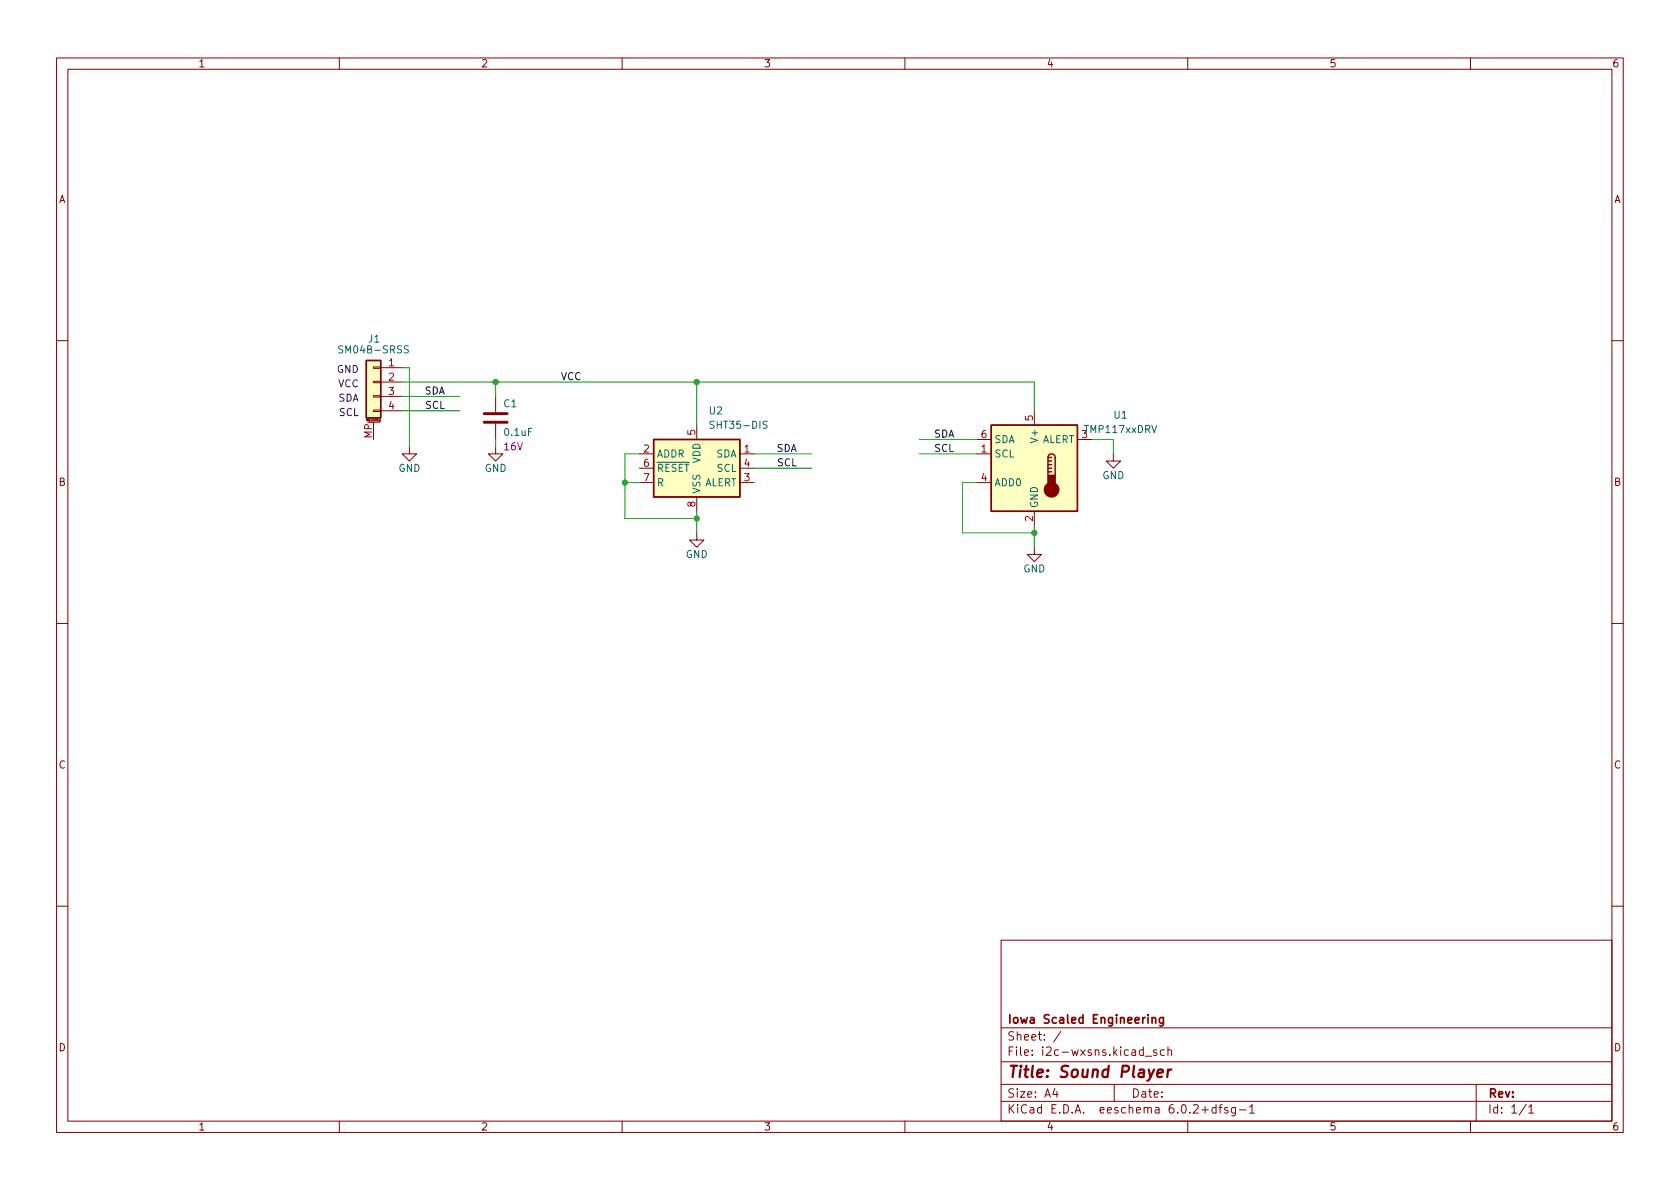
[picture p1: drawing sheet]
<svg xmlns="http://www.w3.org/2000/svg" width="297mm" height="210mm" viewBox="0 0 297 210" stroke-linecap="round" stroke-linejoin="round" font-family="sans-serif">
<g fill="none" stroke="#840000" stroke-width=".18">
<path d="M10 10.2h277v190.1h-277zM12 12.2h273v186.1h-273zM60 10.2v2M110 10.2v2M160 10.2v2M210 10.2v2M260 10.2v2M10 60.2h2M65 74.7h2.1M66 72.5h1.3v.3h-1.3zM66 70h1.3v.2h-1.3zM66 67.4h1.3v.3h-1.3z"/>
<path d="M66 64.9h1.3v.2h-1.3zM66 74.7v3M67.2 74.4h-.1v-.2h.1v.3l-.1 .1M67.3 65h3.8M67.3 67.6h3.8M67.3 70.1h3.8M67.3 72.6h3.8M72.4 79v1.3h1.3l-1.3 1.2-1.3-1.2h1.3M87.6 79v1.3h1.3l-1.3 1.2-1.2-1.2h1.2M87.6 70.1v2.8M87.6 74.9v2.8M123.2 75.2v2.5"/>
<path d="M172.7 77.7h2.6M182.9 72.6v2.6M190.5 77.7h2.5M285 60.2h2M113 80.3h2.6M113 85.3h2.6M113 82.8h2.6M123.2 94.2v1.3h1.3l-1.3 1.3-1.3-1.3h1.3M123.2 87.9v2.5M130.8 80.3h2.5M130.8 85.3h2.5M130.8 82.8h2.5"/>
<path d="M172.7 80.3h2.6M172.7 85.3h2.6M182.9 96.8v1.2h1.2l-1.2 1.3-1.3-1.3h1.3M182.9 90.4v2.6M196.8 80.3v1.2h1.3l-1.3 1.3-1.2-1.3h1.2M10 110.2h2M285 110.2h2M10 160.2h2M177 166.3h108v32h-108zM285 160.2h2M60 198.3v2M110 198.3v2"/>
<path d="M160 198.3v2M177 194.8h108M177 191.8h108M177 187.8h108M177 181.8h108M186.5 192.5l-.4 1h1M186.9 193v1M187.6 182.4l-1.3 1.9M197 191.8v3M202.5 186.8h1.1M204.5 185.7l-.4-.1-.2 .2 .1 .3 .5 .1v.4h-.6M205.9 185.7l-.5-.1-.3 .3v.4l.2 .3h.6"/>
<path d="M206.5 185.8l.2-.2 .4 .1v.9M206.5 185.1v1.5M210 198.3v2M215 195.9l-.4-.1-.3 .3v.4l.1 .3h.6M215 195.3v1.5M215.5 195.8h.6M216.1 195.3l-.4 .2v1.3M217.1 195.9l-.4-.1-.2 .2 .1 .3 .5 .1v.4h-.6M218.4 195.8v1.2l-.3 .3h-.3M218.4 195.9l-.4-.1-.3 .3v.4l.2 .3h.5M219.1 196.3h1.2M220.9 195.8l.5-.5v1.5"/>
<path d="M220.9 196.8h.9M260 198.3v2M261 191.8v6.5M269.9 195.3l-1.3 1.9M270.3 195.8l.4-.5v1.5M270.3 196.8h.9"/>
</g>
<path d="M204.6 189.8l1-.2v-.4l-.2-.1-.6 .1-.2 1 .2 .3 .6-.1M206.5 189.1l-.1 1.4M207.1 189.1l-.4 .1-.2 .3" fill="none" stroke="#840000" stroke-width=".4"/>
<path d="M203.7 179.9v1M205.7 179.9v1.2l-.3 .3h-.3M203.7 180.1l.2-.2 .4 .1v.9M205.7 180l-.4-.1-.3 .3v.4l.1 .3h.6" fill="none" stroke="#840000" stroke-width=".3"/>
<g fill="#ffffc2" stroke="#ffffc2" stroke-width=".18">
<path d="M175.3 75.2h15.2v15.2h-15.2z"/>
<path d="M115.6 77.7h15.2v10.2h-15.2z"/>
<path d="M64.8 63.7h2.5v10.2h-2.5z"/>
</g>
<path d="M64.8 63.7h2.5v10.2h-2.5zM115.6 77.7h15.2v10.2h-15.2zM175.3 75.2h15.2v15.2h-15.2zM185.3 80.9a.64 .64 0 0 1 .6-.6 .64 .64 0 0 1 .7 .6v3.2M185.3 83.4h.6M185.3 82.8h.6M185.3 82.2h.6M185.3 81.5h.6M185.3 80.9v3.2M185.3 80.9h.6" fill="none" stroke="#840000" stroke-width=".25"/>
<g fill="#840000" stroke="#840000" stroke-width=".25">
<path d="M185.3 84.1h1.3v1.9h-1.3z"/>
<circle cx="185.9" cy="86.6" r="1.27"/>
</g>
<path d="M85.6 74.7h4.1M85.6 73.1h4.1" fill="none" stroke="#840000" stroke-width=".51"/>
<path d="M72.2 61.2l-.5-.1-.2 .3 .1 .3 .5 .2v.4l-.1 .1h-.5" fill="none" stroke="#006464" stroke-width=".18"/>
<g fill="none" stroke="#009600" stroke-width=".18">
<path d="M71.1 67.6h111.8v5M71.1 70.1h10.2M71.1 72.6h10.2M71.1 65h1.3v14M87.6 67.6v2.5M87.6 77.7v1.3M123.2 67.6v7.6M162.6 77.7h10.1M193 77.7h3.8v2.6M110.5 85.3h2.5M113 80.3h-2.5v11.4h12.7M123.2 90.4v3.8"/>
<path d="M133.3 80.3h10.2M133.3 82.8h10.2M162.6 80.3h10.1M172.7 85.3h-2.5v8.9h12.7M182.9 93v3.8"/>
</g>
<g fill="#009600" stroke="#009600" stroke-width=".18">
<circle cx="110.5" cy="85.3" r=".46"/>
<circle cx="87.6" cy="67.6" r=".46"/>
<circle cx="123.2" cy="67.6" r=".46"/>
<circle cx="123.2" cy="91.7" r=".46"/>
<circle cx="182.9" cy="94.2" r=".46"/>
</g>
<text font-size="2.8" fill="#840000" x="178" y="190.6">Title: Sound Player</text>
<g font-size="2.1" fill="#840000">
<text x="178" y="184">Sheet: /</text>
<text x="178" y="181">Iowa Scaled Engineering</text>
<text x="178" y="186.7">File: i2c-wxsns.kicad_sch</text>
<text x="178" y="196.9">KiCad E.D.A. eeschema 6.0.2+dfsg-1</text>
<text x="178" y="194.1">Size: A4</text>
<text x="200" y="194.1">Date:</text>
<text x="263" y="194.1">Rev:</text>
<text x="263" y="196.9">Id: 1/1</text>
</g>
<g font-size="1.8" fill="#840000">
<text x="35" y="11.9">1</text>
<text x="85" y="11.9">2</text>
<text x="135" y="11.9">3</text>
<text x="185" y="11.9">4</text>
<text x="235" y="11.9">5</text>
<text x="285" y="11.9">6</text>
<text x="10.3" y="35.9">A</text>
<text x="285.3" y="35.9">A</text>
<text x="10.3" y="85.9">B</text>
<text x="285.3" y="85.9">B</text>
<text x="10.3" y="135.9">C</text>
<text x="285.3" y="135.9">C</text>
<text x="10.3" y="185.9">D</text>
<text x="285.3" y="185.9">D</text>
<text x="35" y="199.9">1</text>
<text x="85" y="199.9">2</text>
<text x="135" y="199.9">3</text>
<text x="185" y="199.9">4</text>
<text x="235" y="199.9">5</text>
<text x="285" y="199.9">6</text>
</g>
<g font-size="1.8" fill="#0000c2">
<text x="59.6" y="65.9">GND</text>
<text x="59.8" y="71">SDA</text>
<text x="59.8" y="68.5">VCC</text>
<text x="60" y="73.6">SCL</text>
</g>
<g font-size="1.8" fill="#006464">
<text x="60.4" y="62.5">SM04B-SRSS</text>
<text x="65.2" y="60.6">J1</text>
<text x="89.1" y="72">C1</text>
<text x="89.3" y="77.1">0.1uF</text>
<text x="125.4" y="73.3">U2</text>
<text x="126.1" y="75.8">SHT35-DIS</text>
<text x="183.5" y="77.9" transform="rotate(-90 183.5 77.9)">V+</text>
<text x="191.9" y="76.6">TMP117xxDRV</text>
<text x="197" y="74">U1</text>
<text x="70.4" y="83.4">GND</text>
<text x="85.7" y="83.4">GND</text>
<text x="116.1" y="80.9">ADDR</text>
<text x="116.1" y="83.4">~{RESET}</text>
<text x="123.8" y="82" transform="rotate(-90 123.8 82)">VDD</text>
<text x="126.6" y="80.9">SDA</text>
<text x="126.8" y="83.4">SCL</text>
<text x="175.8" y="80.9">SCL</text>
<text x="175.8" y="78.4">SDA</text>
<text x="184.1" y="78.4">ALERT</text>
<text x="116.1" y="86">R</text>
<text x="123.8" y="87.4" transform="rotate(-90 123.8 87.4)">VSS</text>
<text x="124.4" y="86">ALERT</text>
<text x="175.8" y="86">ADD0</text>
<text x="183.5" y="89.9" transform="rotate(-90 183.5 89.9)">GND</text>
<text x="194.9" y="84.7">GND</text>
<text x="121.2" y="98.7">GND</text>
<text x="180.9" y="101.2">GND</text>
</g>
<g font-size="1.8" fill="#a90000">
<text x="68.7" y="64.8">1</text>
<text x="68.7" y="67.3">2</text>
<text x="68.7" y="69.8">3</text>
<text x="65.8" y="77.5" transform="rotate(-90 65.8 77.5)">MP</text>
<text x="68.7" y="72.4">4</text>
<text x="122.9" y="76.9" transform="rotate(-90 122.9 76.9)">5</text>
<text x="173.5" y="77.5">6</text>
<text x="182.6" y="74.4" transform="rotate(-90 182.6 74.4)">5</text>
<text x="191.3" y="77.5">3</text>
<text x="113.8" y="80">2</text>
<text x="113.8" y="82.5">6</text>
<text x="131.6" y="80">1</text>
<text x="131.6" y="82.5">4</text>
<text x="173.5" y="80">1</text>
<text x="113.8" y="85.1">7</text>
<text x="122.9" y="89.6" transform="rotate(-90 122.9 89.6)">8</text>
<text x="131.6" y="85.1">3</text>
<text x="173.5" y="85.1">4</text>
<text x="182.6" y="92.2" transform="rotate(-90 182.6 92.2)">2</text>
</g>
<g font-size="1.8" fill="#0f0f0f">
<text x="75" y="69.7">SDA</text>
<text x="99.1" y="67.2">VCC</text>
<text x="75.2" y="72.3">SCL</text>
<text x="165.1" y="77.4">SDA</text>
<text x="137.2" y="79.9">SDA</text>
<text x="137.4" y="82.4">SCL</text>
<text x="165.1" y="79.9">SCL</text>
</g>
<text font-size="1.8" fill="#840084" x="89.2" y="79.6">16V</text>
<text font-size=".5" fill="#840000" x="64.8" y="74.5">Mounting</text>
</svg>
